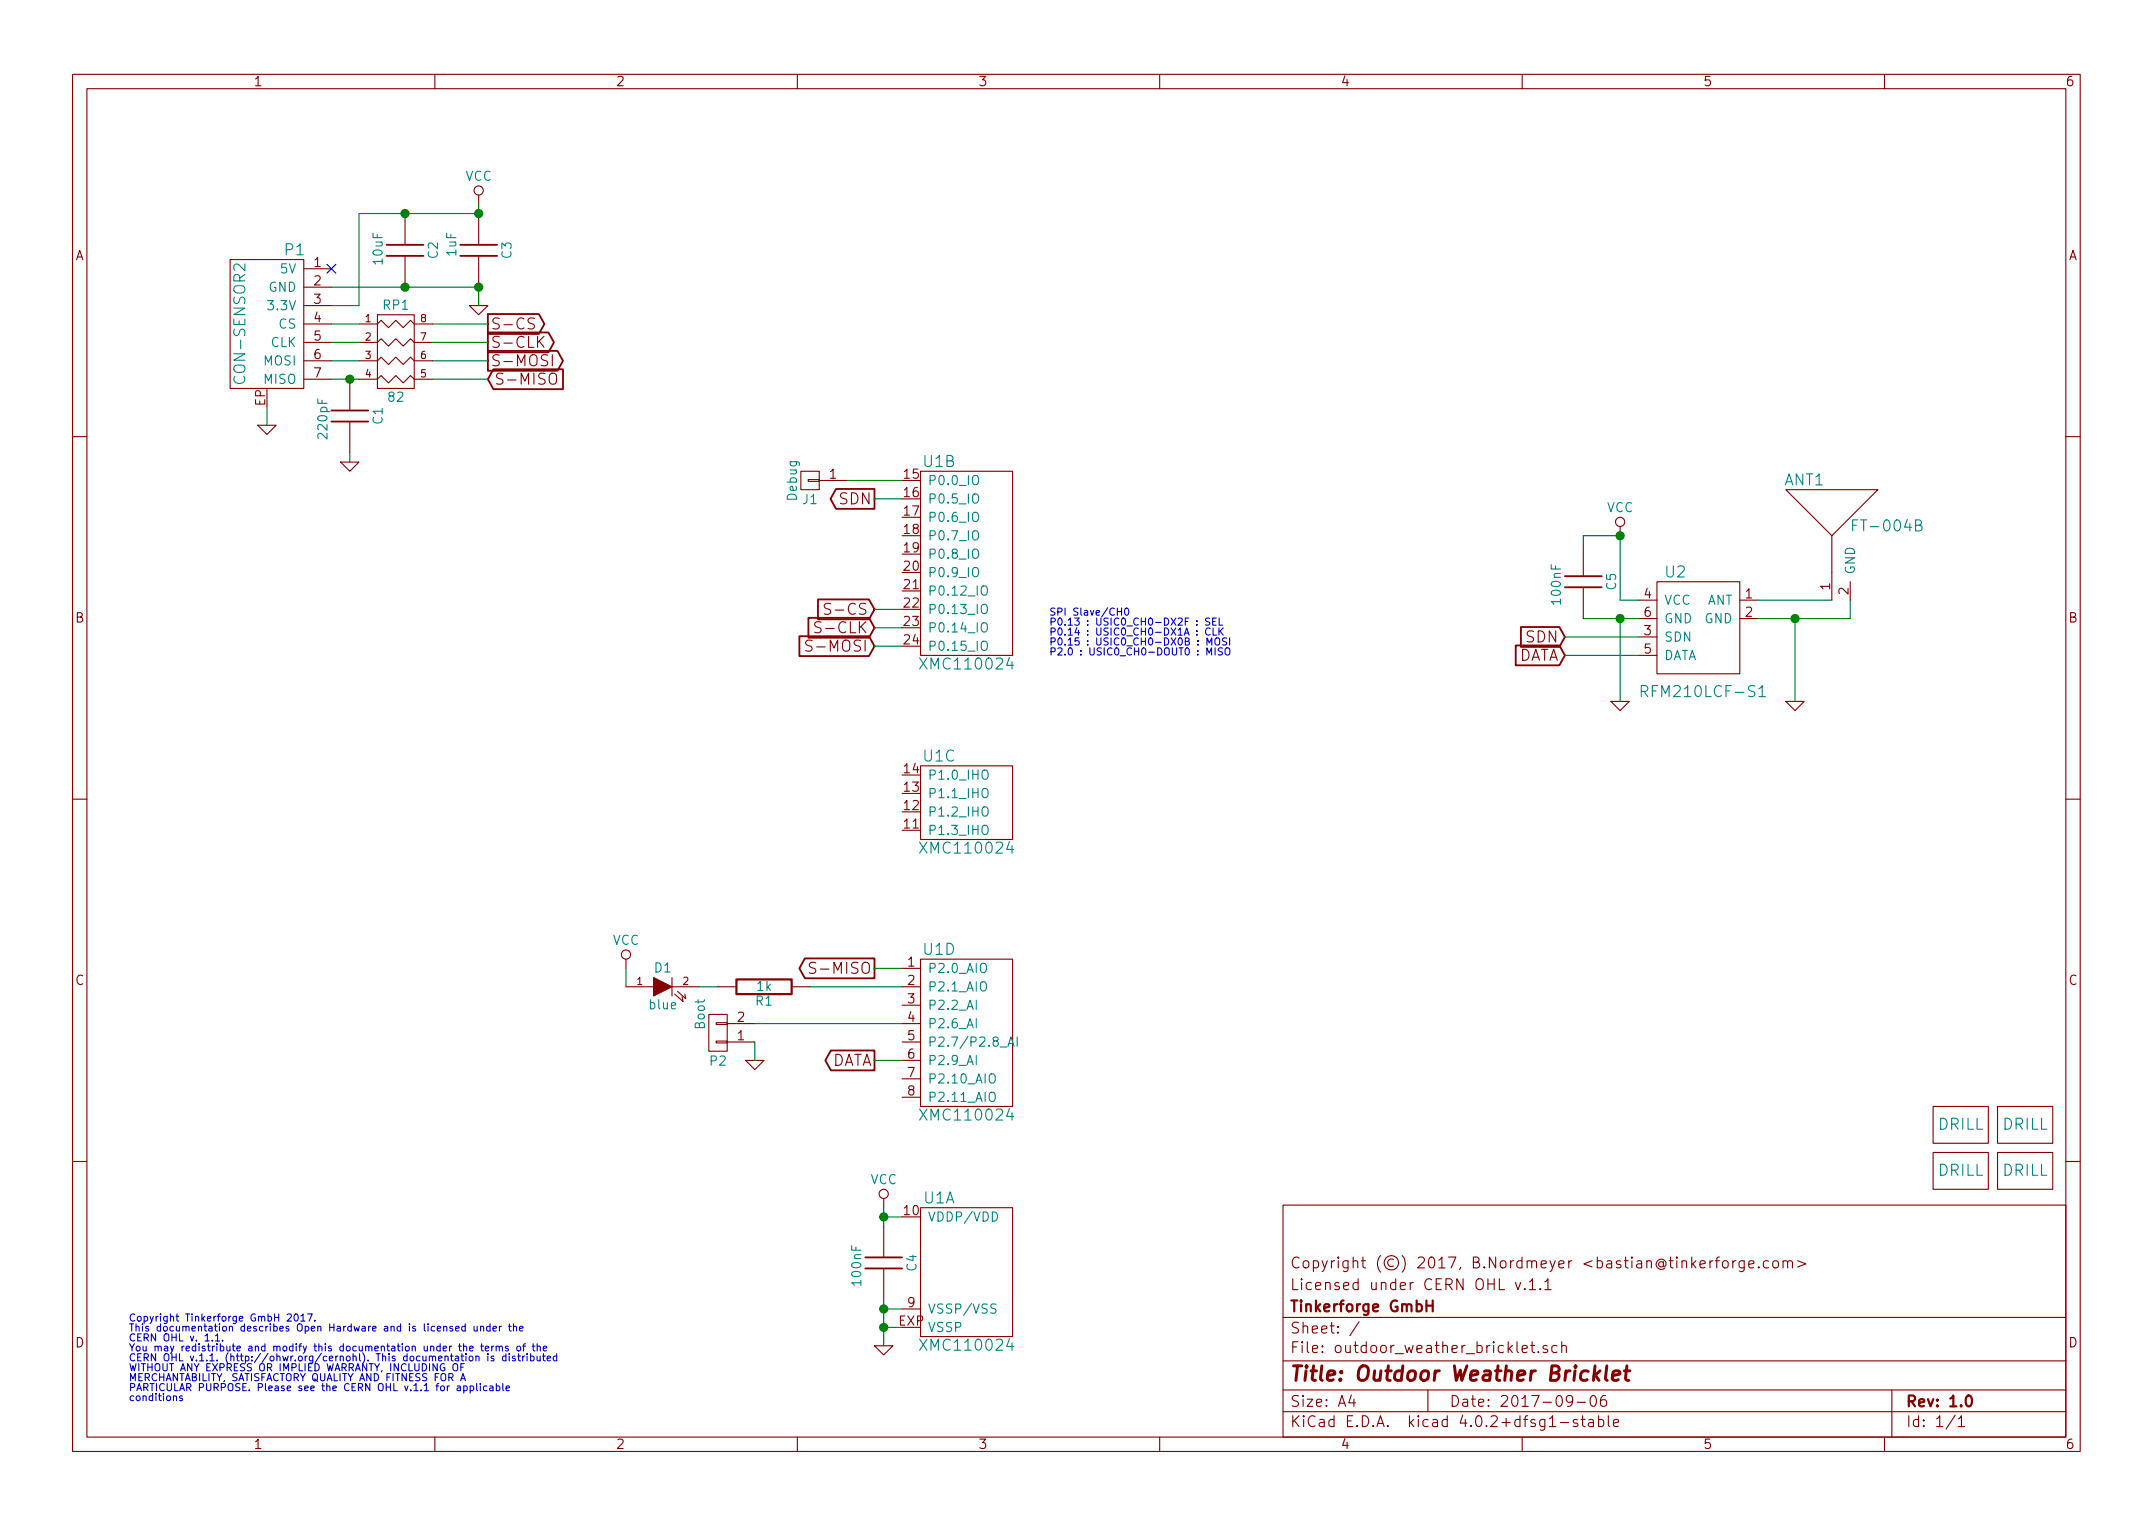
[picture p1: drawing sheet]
EESchema Schematic File Version 2
LIBS:tinkerforge
LIBS:power
LIBS:device
LIBS:transistors
LIBS:conn
LIBS:linear
LIBS:regul
LIBS:74xx
LIBS:cmos4000
LIBS:adc-dac
LIBS:memory
LIBS:xilinx
LIBS:microcontrollers
LIBS:dsp
LIBS:microchip
LIBS:analog_switches
LIBS:motorola
LIBS:texas
LIBS:intel
LIBS:audio
LIBS:interface
LIBS:digital-audio
LIBS:philips
LIBS:display
LIBS:cypress
LIBS:siliconi
LIBS:opto
LIBS:atmel
LIBS:contrib
LIBS:valves
EELAYER 25 0
EELAYER END
$Descr A4 11693 8268
encoding utf-8
Sheet 1 1
Title "Outdoor Weather Bricklet"
Date "2017-09-06"
Rev "1.0"
Comp "Tinkerforge GmbH"
Comment1 "Licensed under CERN OHL v.1.1"
Comment2 "Copyright (©) 2017, B.Nordmeyer <bastian@tinkerforge.com>"
Comment3 ""
Comment4 ""
$EndDescr
$Comp
L XMC1XXX24 U1
U 1 1
P 5250 6900
F 0 "U1" H 5100 7300 60  0000 C CNN
F 1 "XMC110024" H 5250 6500 60  0000 C CNN
F 2 "kicad-libraries:QFN24-4x4mm-0.5mm" H 5400 7650 60  0001 C CNN
F 3 "" H 5400 7650 60  0000 C CNN
	1    5250 6900
	1    0    0    -1  
$EndComp
$Comp
L XMC1XXX24 U1
U 2 1
P 5250 3050
F 0 "U1" H 5100 3600 60  0000 C CNN
F 1 "XMC110024" H 5250 2500 60  0000 C CNN
F 2 "kicad-libraries:QFN24-4x4mm-0.5mm" H 5400 3800 60  0001 C CNN
F 3 "" H 5400 3800 60  0000 C CNN
	2    5250 3050
	1    0    0    -1  
$EndComp
$Comp
L XMC1XXX24 U1
U 3 1
P 5250 4350
F 0 "U1" H 5100 4600 60  0000 C CNN
F 1 "XMC110024" H 5250 4100 60  0000 C CNN
F 2 "kicad-libraries:QFN24-4x4mm-0.5mm" H 5400 5100 60  0001 C CNN
F 3 "" H 5400 5100 60  0000 C CNN
	3    5250 4350
	1    0    0    -1  
$EndComp
$Comp
L XMC1XXX24 U1
U 4 1
P 5250 5600
F 0 "U1" H 5100 6050 60  0000 C CNN
F 1 "XMC110024" H 5250 5150 60  0000 C CNN
F 2 "kicad-libraries:QFN24-4x4mm-0.5mm" H 5400 6350 60  0001 C CNN
F 3 "" H 5400 6350 60  0000 C CNN
	4    5250 5600
	1    0    0    -1  
$EndComp
$Comp
L C C4
U 1 1
P 4800 6850
F 0 "C4" V 4650 6800 50  0000 L CNN
F 1 "100nF" V 4950 6750 50  0000 L CNN
F 2 "kicad-libraries:C0603F" H 4800 6850 60  0001 C CNN
F 3 "" H 4800 6850 60  0000 C CNN
	1    4800 6850
	-1   0    0    1   
$EndComp
Wire Wire Line
	4900 7100 4800 7100
Wire Wire Line
	4800 7050 4800 7300
Wire Wire Line
	4800 7200 4900 7200
Connection ~ 4800 7100
Wire Wire Line
	4900 6600 4800 6600
Wire Wire Line
	4800 6550 4800 6650
$Comp
L VCC #PWR01
U 1 1
P 4800 6550
F 0 "#PWR01" H 4800 6400 50  0001 C CNN
F 1 "VCC" H 4800 6700 50  0000 C CNN
F 2 "" H 4800 6550 50  0001 C CNN
F 3 "" H 4800 6550 50  0001 C CNN
	1    4800 6550
	1    0    0    -1  
$EndComp
$Comp
L GND #PWR02
U 1 1
P 4800 7300
F 0 "#PWR02" H 4800 7300 30  0001 C CNN
F 1 "GND" H 4800 7230 30  0001 C CNN
F 2 "" H 4800 7300 60  0000 C CNN
F 3 "" H 4800 7300 60  0000 C CNN
	1    4800 7300
	1    0    0    -1  
$EndComp
Connection ~ 4800 7200
Connection ~ 4800 6600
$Comp
L CON-SENSOR2 P1
U 1 1
P 1450 1750
F 0 "P1" H 1300 2150 60  0000 C CNN
F 1 "CON-SENSOR2" V 1600 1750 60  0000 C CNN
F 2 "kicad-libraries:CON-SENSOR2" H 1550 1600 60  0001 C CNN
F 3 "" H 1550 1600 60  0000 C CNN
	1    1450 1750
	-1   0    0    -1  
$EndComp
$Comp
L GND #PWR03
U 1 1
P 1450 2300
F 0 "#PWR03" H 1450 2300 30  0001 C CNN
F 1 "GND" H 1450 2230 30  0001 C CNN
F 2 "" H 1450 2300 60  0000 C CNN
F 3 "" H 1450 2300 60  0000 C CNN
	1    1450 2300
	1    0    0    -1  
$EndComp
Wire Wire Line
	1450 2300 1450 2200
NoConn ~ 1800 1450
$Comp
L C C3
U 1 1
P 2600 1350
F 0 "C3" V 2450 1300 50  0000 L CNN
F 1 "1uF" V 2750 1250 50  0000 L CNN
F 2 "kicad-libraries:C0603F" H 2600 1350 60  0001 C CNN
F 3 "" H 2600 1350 60  0000 C CNN
	1    2600 1350
	-1   0    0    1   
$EndComp
$Comp
L C C2
U 1 1
P 2200 1350
F 0 "C2" V 2050 1300 50  0000 L CNN
F 1 "10uF" V 2350 1250 50  0000 L CNN
F 2 "kicad-libraries:C0805" H 2200 1350 60  0001 C CNN
F 3 "" H 2200 1350 60  0000 C CNN
	1    2200 1350
	-1   0    0    1   
$EndComp
$Comp
L VCC #PWR04
U 1 1
P 2600 1100
F 0 "#PWR04" H 2600 950 50  0001 C CNN
F 1 "VCC" H 2600 1250 50  0000 C CNN
F 2 "" H 2600 1100 50  0001 C CNN
F 3 "" H 2600 1100 50  0001 C CNN
	1    2600 1100
	1    0    0    -1  
$EndComp
$Comp
L GND #PWR05
U 1 1
P 2600 1650
F 0 "#PWR05" H 2600 1650 30  0001 C CNN
F 1 "GND" H 2600 1580 30  0001 C CNN
F 2 "" H 2600 1650 60  0000 C CNN
F 3 "" H 2600 1650 60  0000 C CNN
	1    2600 1650
	1    0    0    -1  
$EndComp
Wire Wire Line
	1800 1650 1950 1650
Wire Wire Line
	1950 1650 1950 1150
Wire Wire Line
	1950 1150 2600 1150
Connection ~ 2200 1150
Wire Wire Line
	2600 1150 2600 1100
Wire Wire Line
	1800 1550 2600 1550
Connection ~ 2200 1550
Wire Wire Line
	2600 1550 2600 1650
Connection ~ 2600 1150
Connection ~ 2600 1550
$Comp
L R_PACK4 RP1
U 1 1
P 2150 2100
F 0 "RP1" H 2150 2550 50  0000 C CNN
F 1 "82" H 2150 2050 50  0000 C CNN
F 2 "kicad-libraries:4X0402" H 2150 2100 50  0001 C CNN
F 3 "" H 2150 2100 50  0000 C CNN
	1    2150 2100
	1    0    0    -1  
$EndComp
$Comp
L C C1
U 1 1
P 1900 2250
F 0 "C1" V 1750 2200 50  0000 L CNN
F 1 "220pF" V 2050 2150 50  0000 L CNN
F 2 "kicad-libraries:C0402F" H 1900 2250 60  0001 C CNN
F 3 "" H 1900 2250 60  0000 C CNN
	1    1900 2250
	-1   0    0    1   
$EndComp
$Comp
L GND #PWR06
U 1 1
P 1900 2500
F 0 "#PWR06" H 1900 2500 30  0001 C CNN
F 1 "GND" H 1900 2430 30  0001 C CNN
F 2 "" H 1900 2500 60  0000 C CNN
F 3 "" H 1900 2500 60  0000 C CNN
	1    1900 2500
	1    0    0    -1  
$EndComp
Wire Wire Line
	1900 2500 1900 2450
Wire Wire Line
	1800 2050 1950 2050
Wire Wire Line
	1950 1950 1800 1950
Wire Wire Line
	1800 1850 1950 1850
Wire Wire Line
	1800 1750 1950 1750
Connection ~ 1900 2050
Text GLabel 2650 1750 2    60   Output ~ 0
S-CS
Text GLabel 2650 1850 2    60   Output ~ 0
S-CLK
Text GLabel 2650 1950 2    60   Output ~ 0
S-MOSI
Text GLabel 2650 2050 2    60   Input ~ 0
S-MISO
Wire Wire Line
	2350 2050 2650 2050
Wire Wire Line
	2650 1950 2350 1950
Wire Wire Line
	2350 1850 2650 1850
Wire Wire Line
	2650 1750 2350 1750
Text GLabel 4750 3300 0    60   Input ~ 0
S-CS
Text GLabel 4750 3400 0    60   Input ~ 0
S-CLK
Text GLabel 4750 3500 0    60   Input ~ 0
S-MOSI
Text GLabel 4750 5250 0    60   Output ~ 0
S-MISO
Wire Wire Line
	4750 5250 4900 5250
Wire Wire Line
	4750 3500 4900 3500
Wire Wire Line
	4900 3400 4750 3400
Wire Wire Line
	4750 3300 4900 3300
Text Notes 5700 3550 0    39   ~ 0
SPI Slave/CH0\nP0.13 : USIC0_CH0-DX2F : SEL\nP0.14 : USIC0_CH0-DX1A : CLK\nP0.15 : USIC0_CH0-DX0B : MOSI\nP2.0 : USIC0_CH0-DOUT0 : MISO
$Comp
L CONN_01X01 J1
U 1 1
P 4400 2600
F 0 "J1" H 4400 2700 50  0000 C CNN
F 1 "Debug" V 4500 2600 50  0000 C CNN
F 2 "kicad-libraries:DEBUG_PAD" H 4400 2600 50  0001 C CNN
F 3 "" H 4400 2600 50  0001 C CNN
	1    4400 2600
	-1   0    0    1   
$EndComp
Wire Wire Line
	4600 2600 4900 2600
$Comp
L CONN_01X02 P2
U 1 1
P 3900 5600
F 0 "P2" H 3900 5750 50  0000 C CNN
F 1 "Boot" V 4000 5500 50  0000 C CNN
F 2 "kicad-libraries:SolderJumper" H 3900 5500 50  0001 C CNN
F 3 "" H 3900 5500 50  0000 C CNN
	1    3900 5600
	-1   0    0    1   
$EndComp
Wire Wire Line
	4100 5550 4900 5550
$Comp
L GND #PWR07
U 1 1
P 4100 5750
F 0 "#PWR07" H 4100 5750 30  0001 C CNN
F 1 "GND" H 4100 5680 30  0001 C CNN
F 2 "" H 4100 5750 60  0000 C CNN
F 3 "" H 4100 5750 60  0000 C CNN
	1    4100 5750
	1    0    0    -1  
$EndComp
Wire Wire Line
	4100 5750 4100 5650
$Comp
L LED D1
U 1 1
P 3600 5350
F 0 "D1" H 3600 5450 50  0000 C CNN
F 1 "blue" H 3600 5250 50  0000 C CNN
F 2 "kicad-libraries:D0603F" H 3600 5350 50  0001 C CNN
F 3 "" H 3600 5350 50  0000 C CNN
	1    3600 5350
	1    0    0    -1  
$EndComp
$Comp
L R R1
U 1 1
P 4150 5350
F 0 "R1" V 4230 5350 50  0000 C CNN
F 1 "1k" V 4150 5350 50  0000 C CNN
F 2 "kicad-libraries:R0603F" H 4150 5350 60  0001 C CNN
F 3 "" H 4150 5350 60  0000 C CNN
	1    4150 5350
	0    1    1    0   
$EndComp
$Comp
L VCC #PWR08
U 1 1
P 3400 5250
F 0 "#PWR08" H 3400 5100 50  0001 C CNN
F 1 "VCC" H 3400 5400 50  0000 C CNN
F 2 "" H 3400 5250 50  0001 C CNN
F 3 "" H 3400 5250 50  0001 C CNN
	1    3400 5250
	1    0    0    -1  
$EndComp
Wire Wire Line
	3900 5350 3800 5350
Wire Wire Line
	3400 5250 3400 5350
$Comp
L DRILL U4
U 1 1
P 10650 6100
F 0 "U4" H 10700 6150 60  0001 C CNN
F 1 "DRILL" H 10650 6100 60  0000 C CNN
F 2 "kicad-libraries:DRILL_NP" H 10650 6100 60  0001 C CNN
F 3 "" H 10650 6100 60  0000 C CNN
	1    10650 6100
	1    0    0    -1  
$EndComp
$Comp
L DRILL U6
U 1 1
P 11000 6100
F 0 "U6" H 11050 6150 60  0001 C CNN
F 1 "DRILL" H 11000 6100 60  0000 C CNN
F 2 "kicad-libraries:DRILL_NP" H 11000 6100 60  0001 C CNN
F 3 "" H 11000 6100 60  0000 C CNN
	1    11000 6100
	1    0    0    -1  
$EndComp
$Comp
L DRILL U7
U 1 1
P 11000 6350
F 0 "U7" H 11050 6400 60  0001 C CNN
F 1 "DRILL" H 11000 6350 60  0000 C CNN
F 2 "kicad-libraries:DRILL_NP" H 11000 6350 60  0001 C CNN
F 3 "" H 11000 6350 60  0000 C CNN
	1    11000 6350
	1    0    0    -1  
$EndComp
$Comp
L DRILL U5
U 1 1
P 10650 6350
F 0 "U5" H 10700 6400 60  0001 C CNN
F 1 "DRILL" H 10650 6350 60  0000 C CNN
F 2 "kicad-libraries:DRILL_NP" H 10650 6350 60  0001 C CNN
F 3 "" H 10650 6350 60  0000 C CNN
	1    10650 6350
	1    0    0    -1  
$EndComp
Text Notes 700  7600 0    39   ~ 0
Copyright Tinkerforge GmbH 2017.\nThis documentation describes Open Hardware and is licensed under the\nCERN OHL v. 1.1.\nYou may redistribute and modify this documentation under the terms of the\nCERN OHL v.1.1. (http://ohwr.org/cernohl). This documentation is distributed\nWITHOUT ANY EXPRESS OR IMPLIED WARRANTY, INCLUDING OF\nMERCHANTABILITY, SATISFACTORY QUALITY AND FITNESS FOR A\nPARTICULAR PURPOSE. Please see the CERN OHL v.1.1 for applicable\nconditions
$Comp
L RFM210LCF-S1 U2
U 1 1
P 9250 3400
F 0 "U2" H 9100 3700 60  0000 C CNN
F 1 "RFM210LCF-S1" H 9250 3050 60  0000 C CNN
F 2 "kicad-libraries:RFM210LCF-S1" H 9250 3400 60  0001 C CNN
F 3 "" H 9250 3400 60  0001 C CNN
	1    9250 3400
	1    0    0    -1  
$EndComp
$Comp
L GND #PWR09
U 1 1
P 8800 3800
F 0 "#PWR09" H 8800 3800 30  0001 C CNN
F 1 "GND" H 8800 3730 30  0001 C CNN
F 2 "" H 8800 3800 60  0000 C CNN
F 3 "" H 8800 3800 60  0000 C CNN
	1    8800 3800
	1    0    0    -1  
$EndComp
Wire Wire Line
	8600 3350 8900 3350
Wire Wire Line
	8800 3350 8800 3800
$Comp
L C C5
U 1 1
P 8600 3150
F 0 "C5" V 8450 3100 50  0000 L CNN
F 1 "100nF" V 8750 3050 50  0000 L CNN
F 2 "kicad-libraries:C0603F" H 8600 3150 60  0001 C CNN
F 3 "" H 8600 3150 60  0000 C CNN
	1    8600 3150
	-1   0    0    1   
$EndComp
$Comp
L VCC #PWR010
U 1 1
P 8800 2900
F 0 "#PWR010" H 8800 2750 50  0001 C CNN
F 1 "VCC" H 8800 3050 50  0000 C CNN
F 2 "" H 8800 2900 50  0001 C CNN
F 3 "" H 8800 2900 50  0001 C CNN
	1    8800 2900
	1    0    0    -1  
$EndComp
Connection ~ 8800 3350
Wire Wire Line
	8900 3250 8800 3250
Wire Wire Line
	8800 3250 8800 2900
Wire Wire Line
	8800 2900 8600 2900
Wire Wire Line
	8600 2900 8600 2950
Connection ~ 8800 2900
Text GLabel 8500 3450 0    60   Input ~ 0
SDN
Text GLabel 8500 3550 0    60   Input ~ 0
DATA
Wire Wire Line
	8500 3450 8900 3450
Wire Wire Line
	8900 3550 8500 3550
Text GLabel 4750 2700 0    60   Output ~ 0
SDN
Text GLabel 4750 5750 0    60   Output ~ 0
DATA
Wire Wire Line
	4750 5750 4900 5750
Wire Wire Line
	4400 5350 4900 5350
Wire Wire Line
	4750 2700 4900 2700
$Comp
L ANT2 ANT1
U 1 1
P 9950 3000
F 0 "ANT1" H 9800 3400 60  0000 C CNN
F 1 "FT-004B" H 10250 3150 60  0000 C CNN
F 2 "kicad-libraries:FT-004B" H 9900 2900 60  0001 C CNN
F 3 "" H 9900 2900 60  0000 C CNN
	1    9950 3000
	1    0    0    -1  
$EndComp
Wire Wire Line
	9550 3250 9950 3250
Wire Wire Line
	9550 3350 10050 3350
Wire Wire Line
	10050 3350 10050 3250
$Comp
L GND #PWR011
U 1 1
P 9750 3800
F 0 "#PWR011" H 9750 3800 30  0001 C CNN
F 1 "GND" H 9750 3730 30  0001 C CNN
F 2 "" H 9750 3800 60  0000 C CNN
F 3 "" H 9750 3800 60  0000 C CNN
	1    9750 3800
	1    0    0    -1  
$EndComp
Wire Wire Line
	9750 3800 9750 3350
Connection ~ 9750 3350
$EndSCHEMATC
